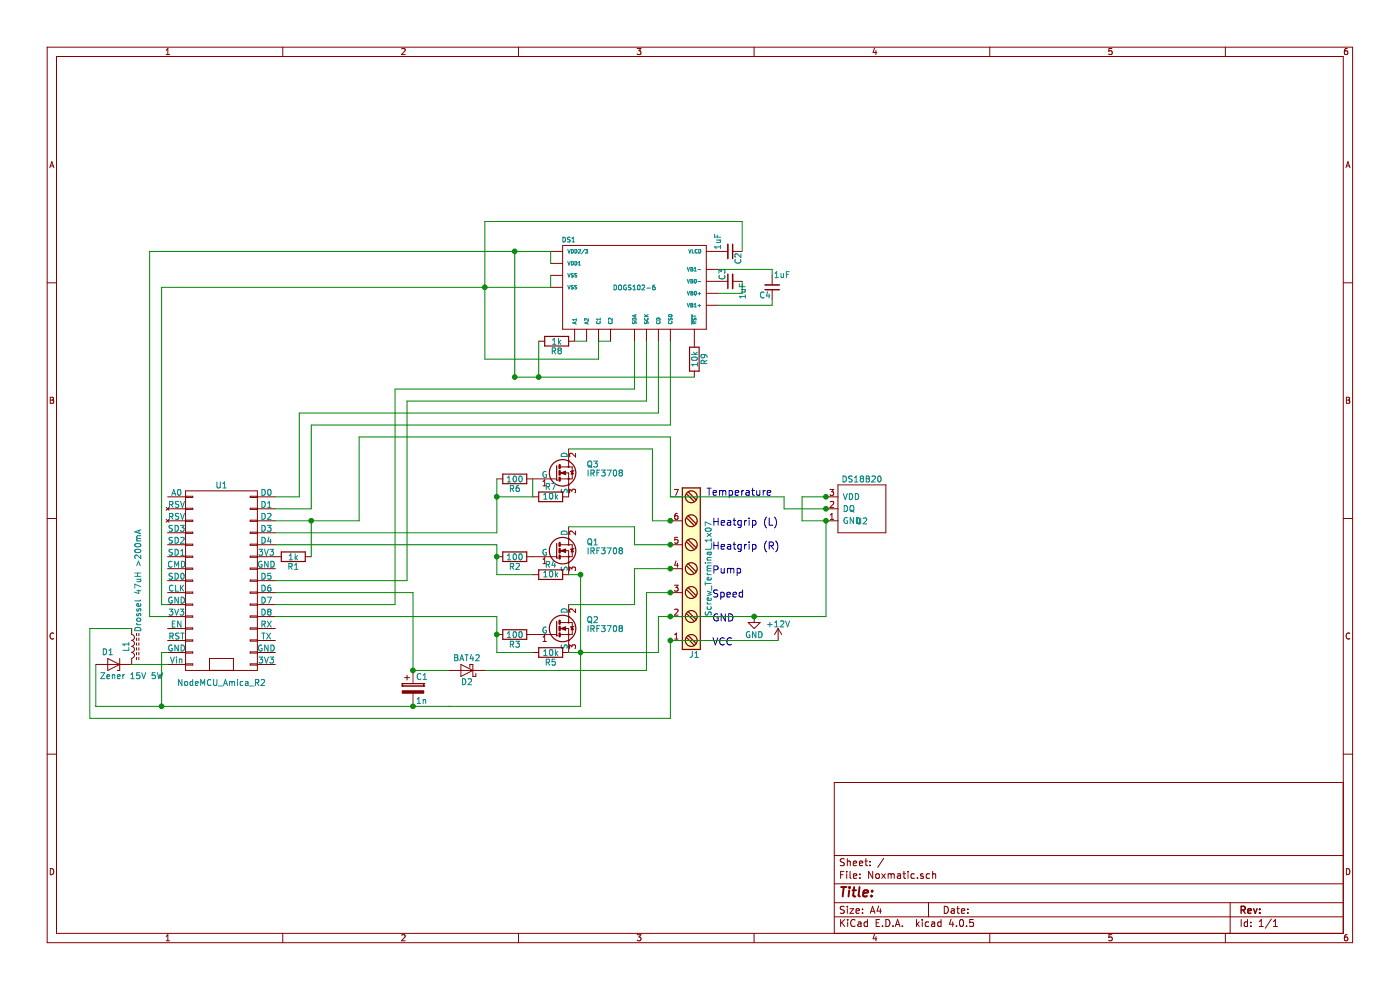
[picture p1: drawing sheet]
EESchema Schematic File Version 2
LIBS:power
LIBS:device
LIBS:transistors
LIBS:conn
LIBS:linear
LIBS:regul
LIBS:74xx
LIBS:cmos4000
LIBS:adc-dac
LIBS:memory
LIBS:xilinx
LIBS:microcontrollers
LIBS:dsp
LIBS:microchip
LIBS:analog_switches
LIBS:motorola
LIBS:texas
LIBS:intel
LIBS:audio
LIBS:interface
LIBS:digital-audio
LIBS:philips
LIBS:display
LIBS:cypress
LIBS:siliconi
LIBS:opto
LIBS:atmel
LIBS:contrib
LIBS:valves
LIBS:nodemcu
LIBS:displays
LIBS:maxim
LIBS:Noxmatic-cache
EELAYER 25 0
EELAYER END
$Descr A4 11693 8268
encoding utf-8
Sheet 1 1
Title ""
Date ""
Rev ""
Comp ""
Comment1 ""
Comment2 ""
Comment3 ""
Comment4 ""
$EndDescr
$Comp
L NodeMCU_Amica_R2 U1
U 1 1
P 1850 4850
F 0 "U1" H 1850 5650 50  0000 C CNN
F 1 "NodeMCU_Amica_R2" H 1850 4000 50  0000 C CNN
F 2 "" H 2100 4850 50  0000 C CNN
F 3 "" H 2100 4850 50  0000 C CNN
	1    1850 4850
	1    0    0    -1  
$EndComp
$Comp
L D_Schottky D2
U 1 1
P 3900 5600
F 0 "D2" H 3900 5700 50  0000 C CNN
F 1 "BAT42" H 3900 5500 50  0000 C CNN
F 2 "" H 3900 5600 50  0000 C CNN
F 3 "" H 3900 5600 50  0000 C CNN
	1    3900 5600
	-1   0    0    1   
$EndComp
$Comp
L CP C1
U 1 1
P 3450 5750
F 0 "C1" H 3475 5850 50  0000 L CNN
F 1 "1n" H 3475 5650 50  0000 L CNN
F 2 "" H 3488 5600 50  0000 C CNN
F 3 "" H 3450 5750 50  0000 C CNN
	1    3450 5750
	1    0    0    -1  
$EndComp
$Comp
L IRLB8721PBF Q1
U 1 1
P 4650 4600
F 0 "Q1" H 4900 4675 50  0000 L CNN
F 1 "IRF3708" H 4900 4600 50  0000 L CNN
F 2 "TO_SOT_Packages_THT:TO-220_Neutral123_Vertical" H 4900 4525 50  0001 L CIN
F 3 "" H 4650 4600 50  0000 L CNN
	1    4650 4600
	1    0    0    -1  
$EndComp
$Comp
L IRLB8721PBF Q2
U 1 1
P 4650 5250
F 0 "Q2" H 4900 5325 50  0000 L CNN
F 1 "IRF3708" H 4900 5250 50  0000 L CNN
F 2 "TO_SOT_Packages_THT:TO-220_Neutral123_Vertical" H 4900 5175 50  0001 L CIN
F 3 "" H 4650 5250 50  0000 L CNN
	1    4650 5250
	1    0    0    -1  
$EndComp
$Comp
L R R4
U 1 1
P 4600 4800
F 0 "R4" V 4680 4800 50  0000 C CNN
F 1 "10k" V 4600 4800 50  0000 C CNN
F 2 "" V 4530 4800 50  0000 C CNN
F 3 "" H 4600 4800 50  0000 C CNN
	1    4600 4800
	0    -1   -1   0   
$EndComp
$Comp
L R R2
U 1 1
P 4300 4650
F 0 "R2" V 4380 4650 50  0000 C CNN
F 1 "100" V 4300 4650 50  0000 C CNN
F 2 "" V 4230 4650 50  0000 C CNN
F 3 "" H 4300 4650 50  0000 C CNN
	1    4300 4650
	0    1    1    0   
$EndComp
$Comp
L R R3
U 1 1
P 4300 5300
F 0 "R3" V 4380 5300 50  0000 C CNN
F 1 "100" V 4300 5300 50  0000 C CNN
F 2 "" V 4230 5300 50  0000 C CNN
F 3 "" H 4300 5300 50  0000 C CNN
	1    4300 5300
	0    1    1    0   
$EndComp
$Comp
L R R5
U 1 1
P 4600 5450
F 0 "R5" V 4680 5450 50  0000 C CNN
F 1 "10k" V 4600 5450 50  0000 C CNN
F 2 "" V 4530 5450 50  0000 C CNN
F 3 "" H 4600 5450 50  0000 C CNN
	1    4600 5450
	0    1    1    0   
$EndComp
$Comp
L R R1
U 1 1
P 2450 4650
F 0 "R1" V 2530 4650 50  0000 C CNN
F 1 "1k" V 2450 4650 50  0000 C CNN
F 2 "" V 2380 4650 50  0000 C CNN
F 3 "" H 2450 4650 50  0000 C CNN
	1    2450 4650
	0    1    1    0   
$EndComp
$Comp
L L_Core_Ferrite L1
U 1 1
P 1100 5400
F 0 "L1" V 1050 5400 50  0000 C CNN
F 1 "Drossel 47uH >200mA" V 1150 5950 50  0000 C CNN
F 2 "" H 1100 5400 50  0000 C CNN
F 3 "" H 1100 5400 50  0000 C CNN
	1    1100 5400
	1    0    0    -1  
$EndComp
$Comp
L +12V #PWR2
U 1 1
P 6500 5350
F 0 "#PWR2" H 6500 5200 50  0001 C CNN
F 1 "+12V" H 6500 5490 50  0000 C CNN
F 2 "" H 6500 5350 50  0000 C CNN
F 3 "" H 6500 5350 50  0000 C CNN
	1    6500 5350
	1    0    0    -1  
$EndComp
$Comp
L D_Zener D1
U 1 1
P 950 5550
F 0 "D1" H 1000 5450 50  0000 C CNN
F 1 "Zener 15V 5W" H 800 5650 50  0000 C CNN
F 2 "" H 950 5550 50  0000 C CNN
F 3 "" H 950 5550 50  0000 C CNN
	1    950  5550
	-1   0    0    1   
$EndComp
$Comp
L GND #PWR1
U 1 1
P 6300 5150
F 0 "#PWR1" H 6300 4900 50  0001 C CNN
F 1 "GND" H 6300 5000 50  0000 C CNN
F 2 "" H 6300 5150 50  0000 C CNN
F 3 "" H 6300 5150 50  0000 C CNN
	1    6300 5150
	1    0    0    -1  
$EndComp
Text Notes 5900 4150 0    60   ~ 0
Temperature
Text Notes 5950 5000 0    60   ~ 0
Speed
Text Notes 5950 4800 0    60   ~ 0
Pump
Text Notes 5950 4600 0    60   ~ 0
Heatgrip (R)
Text Notes 5950 5400 0    60   ~ 0
VCC
Text Notes 5950 5200 0    60   ~ 0
GND
$Comp
L DOGS102-6 DS1
U 1 1
P 5300 2400
F 0 "DS1" H 4750 2800 40  0000 C CNN
F 1 "DOGS102-6" H 5300 2400 40  0000 C CNN
F 2 "" H 5300 2400 60  0000 C CNN
F 3 "" H 5300 2400 60  0000 C CNN
	1    5300 2400
	1    0    0    -1  
$EndComp
$Comp
L IRLB8721PBF Q3
U 1 1
P 4650 3950
F 0 "Q3" H 4900 4025 50  0000 L CNN
F 1 "IRF3708" H 4900 3950 50  0000 L CNN
F 2 "TO_SOT_Packages_THT:TO-220_Neutral123_Vertical" H 4900 3875 50  0001 L CIN
F 3 "" H 4650 3950 50  0000 L CNN
	1    4650 3950
	1    0    0    -1  
$EndComp
$Comp
L R R7
U 1 1
P 4600 4150
F 0 "R7" V 4680 4150 50  0000 C CNN
F 1 "10k" V 4600 4150 50  0000 C CNN
F 2 "" V 4530 4150 50  0000 C CNN
F 3 "" H 4600 4150 50  0000 C CNN
	1    4600 4150
	0    -1   -1   0   
$EndComp
$Comp
L R R6
U 1 1
P 4300 4000
F 0 "R6" V 4380 4000 50  0000 C CNN
F 1 "100" V 4300 4000 50  0000 C CNN
F 2 "" V 4230 4000 50  0000 C CNN
F 3 "" H 4300 4000 50  0000 C CNN
	1    4300 4000
	0    1    1    0   
$EndComp
$Comp
L Screw_Terminal_1x07 J1
U 1 1
P 5800 4750
F 0 "J1" H 5800 5500 50  0000 C TNN
F 1 "Screw_Terminal_1x07" V 5650 4750 50  0000 C TNN
F 2 "" H 5800 4025 50  0001 C CNN
F 3 "" H 5775 5250 50  0001 C CNN
	1    5800 4750
	-1   0    0    1   
$EndComp
$Comp
L R R9
U 1 1
P 5800 3000
F 0 "R9" V 5880 3000 50  0000 C CNN
F 1 "10k" V 5800 3000 50  0000 C CNN
F 2 "" V 5730 3000 50  0000 C CNN
F 3 "" H 5800 3000 50  0000 C CNN
	1    5800 3000
	1    0    0    -1  
$EndComp
$Comp
L C_Small C2
U 1 1
P 6100 2100
F 0 "C2" H 6110 2170 50  0000 L CNN
F 1 "1uF" H 5950 2000 50  0000 L CNN
F 2 "" H 6100 2100 50  0000 C CNN
F 3 "" H 6100 2100 50  0000 C CNN
	1    6100 2100
	0    1    1    0   
$EndComp
$Comp
L C_Small C4
U 1 1
P 6450 2400
F 0 "C4" H 6460 2470 50  0000 L CNN
F 1 "1uF" H 6300 2300 50  0000 L CNN
F 2 "" H 6450 2400 50  0000 C CNN
F 3 "" H 6450 2400 50  0000 C CNN
	1    6450 2400
	-1   0    0    1   
$EndComp
$Comp
L C_Small C3
U 1 1
P 6100 2350
F 0 "C3" H 6110 2420 50  0000 L CNN
F 1 "1uF" H 5950 2250 50  0000 L CNN
F 2 "" H 6100 2350 50  0000 C CNN
F 3 "" H 6100 2350 50  0000 C CNN
	1    6100 2350
	0    -1   -1   0   
$EndComp
Text Notes 5950 4400 0    60   ~ 0
Heatgrip (L)
Wire Wire Line
	4850 4800 4750 4800
Wire Wire Line
	4850 5900 4850 4800
Connection ~ 4850 4800
Wire Wire Line
	1100 5550 1400 5550
Wire Wire Line
	800  5550 800  5900
Wire Wire Line
	800  5900 4850 5900
Connection ~ 4850 5450
Wire Wire Line
	3750 5600 3450 5600
Wire Wire Line
	3750 5900 3750 5900
Wire Wire Line
	5600 5350 5600 6000
Wire Wire Line
	1100 5250 750  5250
Wire Wire Line
	750  5250 750  6000
Wire Wire Line
	750  6000 5600 6000
Wire Wire Line
	4750 5450 5500 5450
Wire Wire Line
	6900 5150 5500 5150
Wire Wire Line
	5450 4350 5600 4350
Wire Wire Line
	6900 4250 6550 4250
Wire Wire Line
	6900 4350 6900 5150
Connection ~ 6300 5150
Wire Wire Line
	6500 5350 5600 5350
Wire Wire Line
	5500 5450 5500 5150
Connection ~ 5600 5150
Connection ~ 5600 5350
Wire Wire Line
	4050 5600 5400 5600
Wire Wire Line
	5400 5600 5400 4950
Wire Wire Line
	5400 4950 5600 4950
Wire Wire Line
	4750 5050 5300 5050
Wire Wire Line
	5300 5050 5300 4750
Wire Wire Line
	5300 4750 5600 4750
Wire Wire Line
	4750 4400 5300 4400
Wire Wire Line
	5300 4400 5300 4550
Wire Wire Line
	5300 4550 5600 4550
Connection ~ 3450 5600
Connection ~ 3450 5900
Connection ~ 5600 4350
Connection ~ 5600 4550
Connection ~ 5600 4750
Connection ~ 5600 4950
Wire Wire Line
	4450 4150 4450 4000
Wire Wire Line
	4150 4450 2300 4450
Wire Wire Line
	4150 4000 4150 4450
Wire Wire Line
	2300 4550 4150 4550
Wire Wire Line
	4150 4550 4150 4800
Wire Wire Line
	2300 4850 3400 4850
Wire Wire Line
	3400 4850 3400 3350
Wire Wire Line
	3400 3350 5400 3350
Wire Wire Line
	5400 3350 5400 2850
Wire Wire Line
	2300 5050 3300 5050
Wire Wire Line
	3300 5050 3300 3250
Wire Wire Line
	3300 3250 5300 3250
Wire Wire Line
	5300 3250 5300 2850
Wire Wire Line
	6200 2350 6200 2450
Wire Wire Line
	6200 2450 6000 2450
Wire Wire Line
	6000 2550 6450 2550
Wire Wire Line
	6450 2550 6450 2500
Wire Wire Line
	6000 2250 6450 2250
Wire Wire Line
	6450 2250 6450 2300
Wire Wire Line
	6200 2100 6200 1850
Wire Wire Line
	6200 1850 4050 1850
Wire Wire Line
	4050 1850 4050 3000
Wire Wire Line
	1350 2400 4600 2400
Wire Wire Line
	4600 2400 4600 2300
Wire Wire Line
	4300 3150 5800 3150
Wire Wire Line
	4300 3150 4300 2100
Wire Wire Line
	1250 2100 4600 2100
Wire Wire Line
	4600 2100 4600 2200
Wire Wire Line
	5500 2850 5500 3450
Wire Wire Line
	5500 3450 2500 3450
Wire Wire Line
	2500 3450 2500 4150
Wire Wire Line
	2500 4150 2300 4150
Wire Wire Line
	2300 4250 2600 4250
Wire Wire Line
	2600 4250 2600 3550
Wire Wire Line
	2600 3550 5600 3550
Wire Wire Line
	5600 3550 5600 2850
Wire Wire Line
	2600 4650 2600 4350
Wire Wire Line
	2300 4350 3000 4350
Wire Wire Line
	3000 4350 3000 3650
Wire Wire Line
	3000 3650 5600 3650
Wire Wire Line
	5600 3650 5600 4150
Connection ~ 2600 4350
Wire Wire Line
	4750 3750 5450 3750
Wire Wire Line
	5450 3750 5450 4350
Wire Wire Line
	6550 4250 6550 4150
Wire Wire Line
	6550 4150 5600 4150
Wire Wire Line
	1400 5450 1350 5450
Wire Wire Line
	1350 5450 1350 5900
Connection ~ 1350 5900
$Comp
L R R8
U 1 1
P 4650 2850
F 0 "R8" V 4730 2850 50  0000 C CNN
F 1 "1k" V 4650 2850 50  0000 C CNN
F 2 "" V 4580 2850 50  0000 C CNN
F 3 "" H 4650 2850 50  0000 C CNN
	1    4650 2850
	0    1    1    0   
$EndComp
Wire Wire Line
	4800 2850 4900 2850
Wire Wire Line
	4500 2850 4500 3150
Connection ~ 4500 3150
Wire Wire Line
	5000 2850 5100 2850
Wire Wire Line
	5000 2850 5000 3000
Wire Wire Line
	5000 3000 4050 3000
Connection ~ 4050 2400
Connection ~ 4300 3150
Wire Wire Line
	4150 5450 4450 5450
Connection ~ 4150 5300
Wire Wire Line
	4150 4800 4450 4800
Connection ~ 4150 4650
Wire Wire Line
	4450 4150 4150 4150
Connection ~ 4150 4150
Wire Wire Line
	2300 5150 4150 5150
Wire Wire Line
	4150 5150 4150 5450
Wire Wire Line
	2300 4950 3450 4950
Wire Wire Line
	3450 4950 3450 5600
Wire Wire Line
	1400 5050 1350 5050
Wire Wire Line
	1350 5050 1350 2400
Wire Wire Line
	1250 5150 1400 5150
Wire Wire Line
	1250 2100 1250 5150
Connection ~ 4300 2100
$Comp
L DS18B20 U2
U 1 1
P 7200 4250
F 0 "U2" H 7200 4150 50  0000 C CNN
F 1 "DS18B20" H 7200 4500 50  0000 C CNN
F 2 "MODULE" H 7200 4250 50  0001 C CNN
F 3 "DOCUMENTATION" H 7200 4250 50  0001 C CNN
	1    7200 4250
	1    0    0    -1  
$EndComp
Wire Wire Line
	6900 4150 6700 4150
Wire Wire Line
	6700 4150 6700 4350
Wire Wire Line
	6700 4350 6900 4350
Connection ~ 6900 4350
Connection ~ 6900 4150
Connection ~ 6900 4250
$EndSCHEMATC
